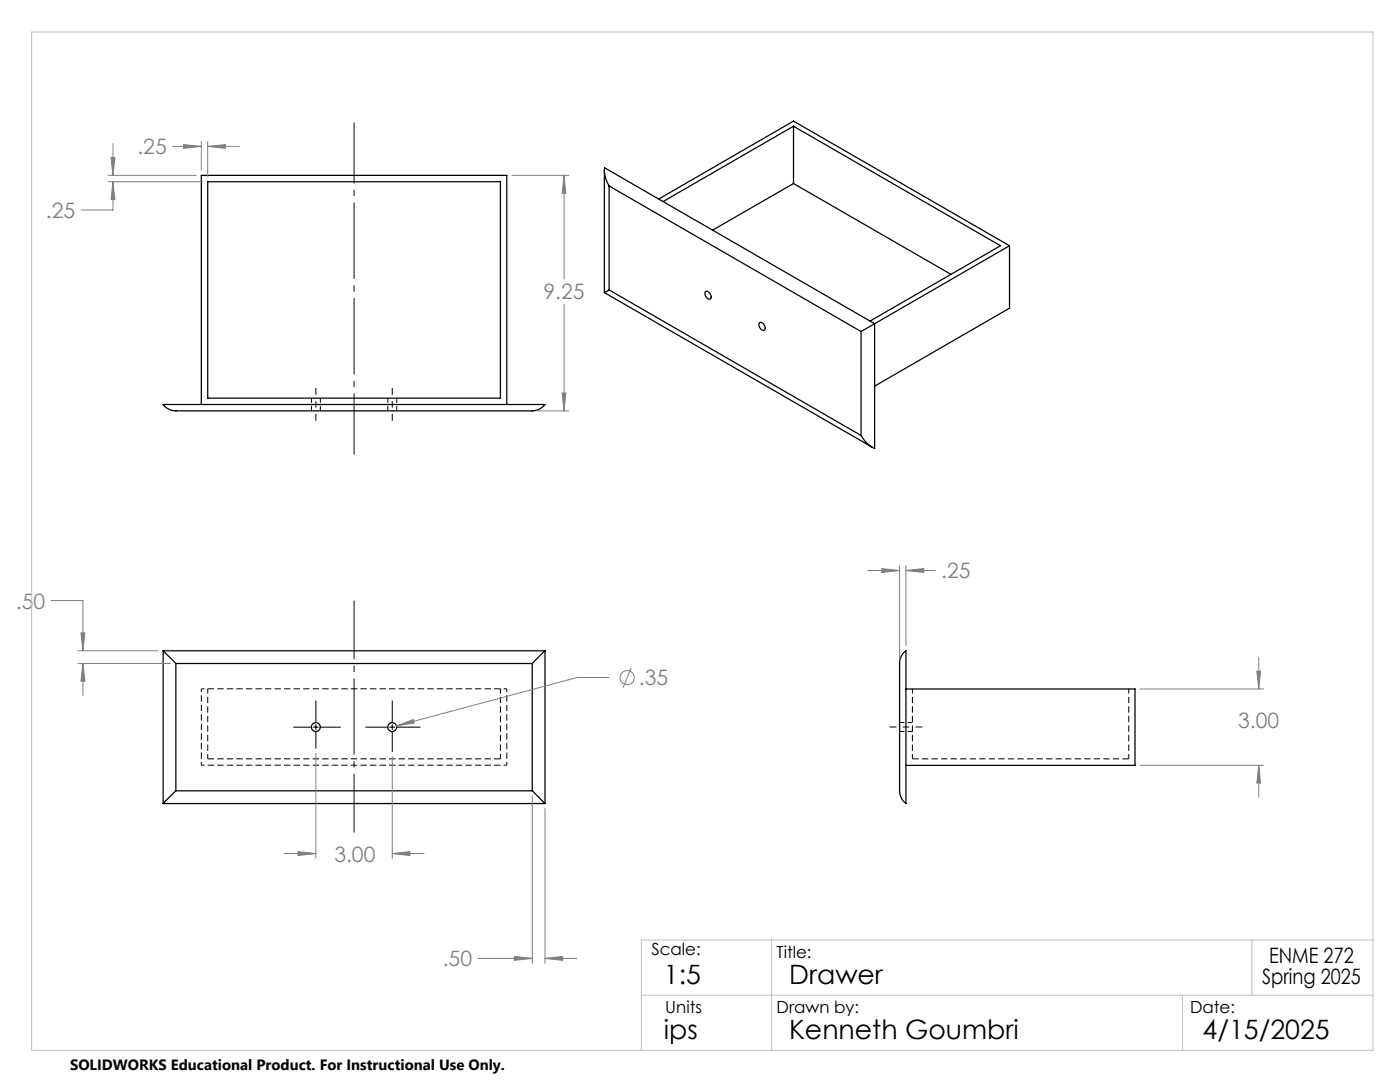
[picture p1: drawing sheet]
<svg xmlns="http://www.w3.org/2000/svg" width="279mm" height="216mm" viewBox="0 0 279 216" stroke-linecap="round" stroke-linejoin="round" font-family="sans-serif">
<path d="M40.2 137.4v15.3M101.1 137.4h-60.9M40.2 152.7h60.9M101.1 152.7v-15.3" fill="none" stroke="#000" stroke-width=".2" stroke-dasharray="1.3 .6" stroke-dashoffset=".6" stroke-linecap="butt"/>
<path d="M41.5 151.4h58.4M182.1 151.4h43.2" fill="none" stroke="#000" stroke-width=".2" stroke-dasharray="1.3 .6" stroke-linecap="butt"/>
<path d="M62.2 79.4v2.6M77.4 79.4v2.6M63.9 82v-2.6M79.2 82v-2.6M41.5 151.4v-14M99.9 151.4v-14M179.5 146h2.6M182.1 151.4v-14M182.1 144.2h-2.6M225.3 151.4v-14" fill="none" stroke="#000" stroke-width=".2" stroke-dasharray="1.3 .6" stroke-dashoffset=".3" stroke-linecap="butt"/>
<g fill="none" stroke="#000" stroke-width=".25">
<path d="M41.5 36.3h58.4v43.1h-58.4zM120.6 34v24.4M121.6 37.1l-.9-2.1-.1-1.5 54 31.1M121.6 37.1l50.2 29M121.6 37.1v20.8M131.4 39.7l27-15.5 43.1 24.8M158.4 25.2l41.3 23.8-26.1 15.1M158.4 25.2l-26.1 15M158.4 36.6l-16.2 9.3M158.4 36.6l31.4 18.2M158.4 25.2v11.4M120.6 58.4l53.5 30.9"/>
<path d="M121.6 57.9l-1 .5M121.6 57.9l50.2 29M140.7 58.3a.7 .7 0 0 1 .8-.1 .7 .7 0 0 1 .4 .6v.3a.46 .46 0 0 1-.2 .6 .46 .46 0 0 1-.6-.2l-.4-.7zM201.5 49l-26.9 15.6M201.5 49v12.5l-26.9 15.5M151.6 64.4a.99 .99 0 0 1 .9 .5 .99 .99 0 0 1 0 1 1.07 1.07 0 0 1-.9-1.5zM171.8 66.1v20.8M174.6 64.6l-2.8 1.5M174.6 64.6v24.9l-1.3-.8-1.5-1.8M32.6 80.7h76.2l-.6 .6-.8 .4-1.2 .3h-71.1l-1.2-.3-.8-.4zM40.2 80.7v-45.7h60.9v45.7M32.6 129.9l2.5 2.5"/>
<path d="M32.6 129.9h76.2M32.6 129.9v30.4M35.1 132.4v25.4M35.1 132.4h71.1M106.2 132.4v25.4M108.8 129.9l-2.6 2.5M108.8 129.9v30.4M180.5 130.1l.3-.2v30.4l-.8-.9-.4-.8-.1-.8v-25.4l.3-1.2zM180.8 137.5h45.7v15.2h-45.7M35.1 157.8l-2.5 2.5M35.1 157.8h71.1M106.2 157.8l2.6 2.5"/>
<path d="M32.6 160.3h76.2"/>
<circle cx="63" cy="145.1" r=".89"/>
<circle cx="78.3" cy="145.1" r=".89"/>
</g>
<g fill="none" stroke="#808080" stroke-width=".2">
<path d="M21.6 35h17.6M21.6 36.3h18.8M22.2 31.4h.7l-.4 3.6zM22.5 36.3l.4 3.5h-.7zM22.5 36.3v5.6h-6.3M22.5 28.6v6.4M34.5 29.2h5.7M36.6 28.9l3.6 .3-3.6 .4zM40.2 28.2v5.8M41.5 29.2l3.5-.3v.7zM41.5 28.2v7M41.5 29.2h6.3"/>
<path d="M102.1 35h11.5M112.6 35l.3 3.6h-.7zM112.6 35v20.7M112.2 78.4h.7l-.3 3.6zM112.6 60.7v21.3M107.2 82h6.4M10.2 119.8h6.3v10.1M173.2 113.8h6.3M176 113.5l3.5 .3-3.5 .4zM179.5 112.9v18.5M180.8 113.8l3.6-.3v.7zM180.8 112.9v15.9"/>
<path d="M180.8 113.8h5.9M15.6 132.4h18.5M15.6 129.9h15.9M16.2 126.3h.7l-.4 3.6zM16.5 132.4l.4 3.5h-.7zM16.5 132.4v6.3M121.5 135.2h-6.3l-36.1 9.7M126 133.2l-1.6 4M227.5 137.5h24.7M250.8 133.9h.8l-.4 3.6zM251.2 131.1v6.4M63 150.3v21"/>
<path d="M78.3 151v20.3M79.1 144.9l3.4-1.3 .2 .7zM106.2 158.8v33.4M227.5 152.7h24.7M251.2 152.7l.4 3.5h-.8zM251.2 152.7v6.4M56.7 170.3h6.3M59.5 169.9l3.5 .4-3.5 .4zM78.3 170.3l3.5-.4v.8zM78.3 170.3h6.3M108.8 161.3v30.9M95.4 191.2h10.8"/>
<path d="M102.7 190.9l3.5 .3-3.5 .4zM108.8 191.2l3.5-.3v.7zM108.8 191.2h6.3"/>
<circle cx="125.2" cy="135.2" r="1.41"/>
</g>
<path d="M70.7 119.8v46.3" fill="none" stroke="#000" stroke-width=".2" stroke-dasharray="15.2 1.3 1.3 1.3" stroke-dashoffset="3.5" stroke-linecap="butt"/>
<path d="M63 84v-6.6M78.3 84v-6.6M177.5 145.1h6.6" fill="none" stroke="#000" stroke-width=".2" stroke-dasharray="15.2 1.3 1.3 1.3" stroke-dashoffset="13.9" stroke-linecap="butt"/>
<path d="M70.7 24.4v66.3" fill="none" stroke="#000" stroke-width=".2" stroke-dasharray="15.2 1.3 1.3 1.3" stroke-dashoffset="3.1" stroke-linecap="butt"/>
<path d="M63 139.8v4.3M78.3 139.8v4.3M58.6 145.1h3.4M62.5 145.1h1M63 144.6v1M63 146.1v3.2M64 145.1h3.9M73 145.1h4.3M77.8 145.1h1M78.3 144.6v1M78.3 146.1v3.9M79.3 145.1h4.6" fill="none" stroke="#000" stroke-width=".2"/>
<path d="M6.3 6.4h267.7v203.2h-267.7zM128 198.6h146M154 187.6v22M236 198.6v11M249.8 187.6v11M274 187.6h-146v22" fill="none" stroke="#c0c0c0" stroke-width=".2"/>
<path d="M79.1 144.9l3.6-.6-.2-.7zM59.5 169.9l3.5 .4-3.5 .4zM78.3 170.3l3.5-.4v.8zM102.7 190.9l3.5 .3-3.5 .4zM108.8 191.2l3.5-.3v.7zM16.5 132.4l.4 3.5h-.7zM16.2 126.3h.7l-.4 3.6zM180.8 113.8l3.6-.3v.7zM176 113.5l3.5 .3-3.5 .4zM250.8 133.9h.8l-.4 3.6zM251.2 152.7l.4 3.5h-.8zM112.6 35l.3 3.6h-.7zM112.2 78.4h.7l-.3 3.6zM22.5 36.3l.4 3.5h-.7zM22.2 31.4h.7l-.4 3.6zM41.5 29.2l3.5-.3v.7zM36.6 28.9l3.6 .3-3.6 .4z" fill="#808080"/>
<g font-size="5.3">
<text x="132.5" y="196.4">1:5</text>
<text x="157.5" y="196.4">Drawer</text>
<text x="132.5" y="207.4">ips</text>
<text x="157.5" y="207.4">Kenneth Goumbri</text>
<text x="240" y="207.4">4/15/2025</text>
</g>
<g font-size="4.2" fill="#808080">
<text x="27.4" y="30.8">.25</text>
<text x="9.2" y="43.5">.25</text>
<text x="108.5" y="59.8">9.25</text>
<text x="187.8" y="115.4">.25</text>
<text x="3.2" y="121.4">.50</text>
<text x="127.5" y="136.8">.35</text>
<text x="247.1" y="145.4">3.00</text>
<text x="66.7" y="171.9">3.00</text>
<text x="88.4" y="192.8">.50</text>
</g>
<g font-size="4.2">
<text x="251.9" y="196.4">Spring 2025</text>
<text x="253.3" y="192.2">ENME 272</text>
</g>
<g font-size="3.3">
<text x="130" y="190.6">Scale:</text>
<text x="155" y="191.2">Title:</text>
<text x="132.8" y="202.2">Units</text>
<text x="155" y="202.2">Drawn by:</text>
<text x="237.5" y="202.2">Date:</text>
</g>
<text font-size="3" x="14" y="213.5">SOLIDWORKS Educational Product. For Instructional Use Only.</text>
</svg>
